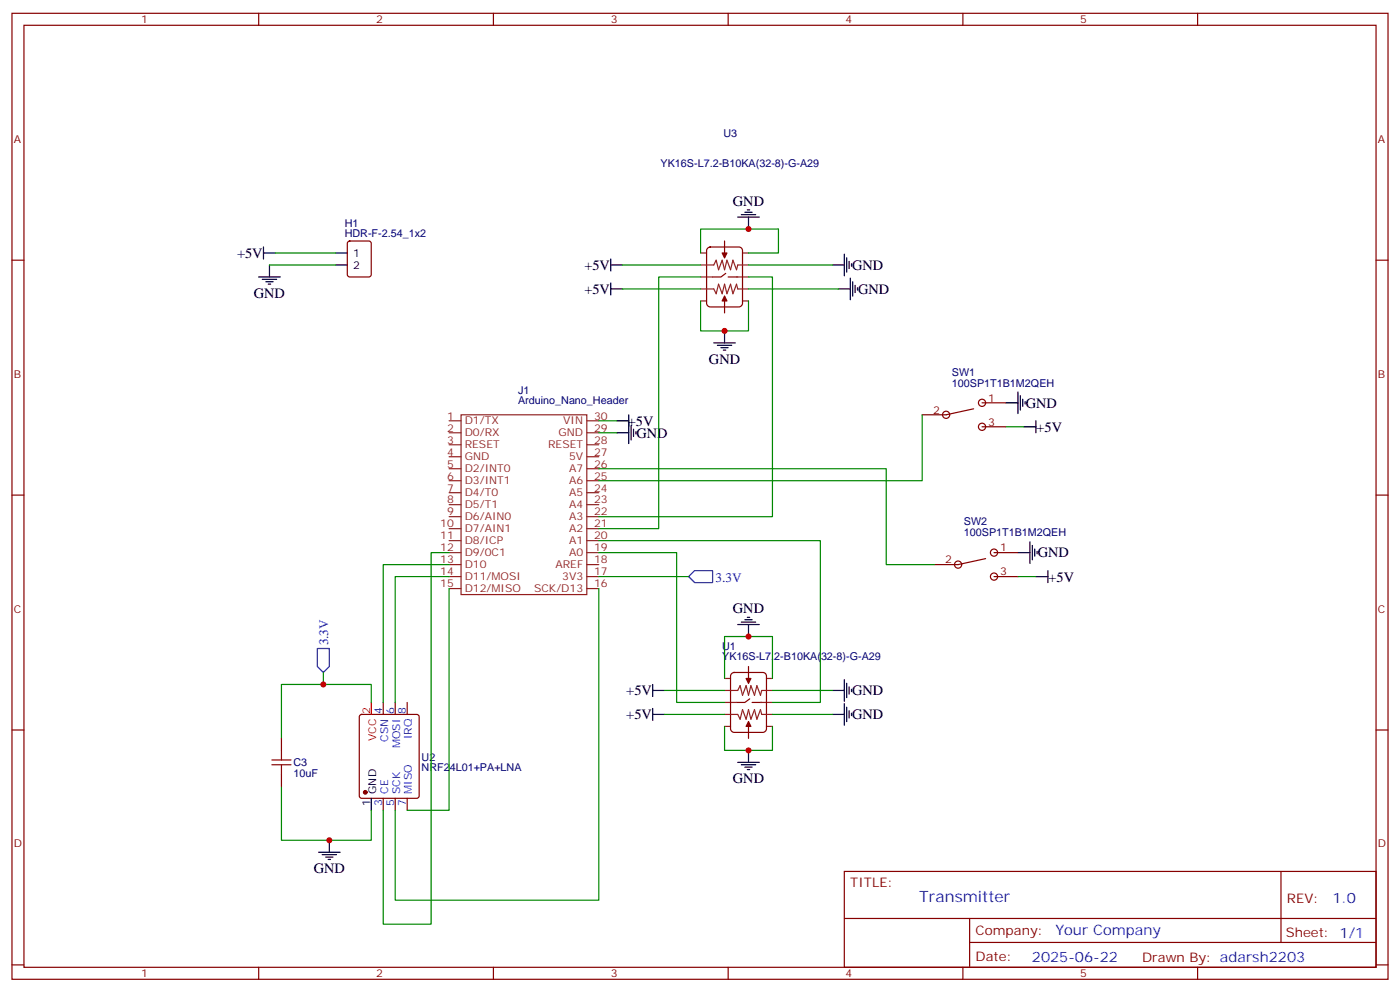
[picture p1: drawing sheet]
<svg xmlns="http://www.w3.org/2000/svg" width="412mm" height="292mm" viewBox="0 0 412 292" stroke-linecap="round" stroke-linejoin="round" font-family="sans-serif">
<g fill="none" stroke="#870000" stroke-width=".35">
<path d="M3.5 3.9h405.4v284.4h-405.4zM7.1 7.4h398.2v277.3h-398.2zM76.2 3.9v3.5M145.3 3.9v3.5M214.5 3.9v3.5M283.6 3.9v3.5M352.8 3.9v3.5M3.5 76.6h3.6M102.5 71.2l.5-.3h5.7l.6 .5 .1 9.4-.5 .7h-5.9l-.6-.4-.1-9.5zM208.4 73.1l.8-.4h8.5l.8 .4 .2 .7v15.5l-.5 .8-.5 .2h-8.5l-.9-.4-.2-.6v-15.5zM213.4 70.9v5M405.3 76.6h3.6"/>
<path d="M213.4 87.2v4.9M213.8 80.5l-1.4 1h-2.5M214.5 81.5h2.8M289.3 118.6h7M286.8 120.3l-8.1 1.8h-7.1M289.3 125.6h7M3.5 145.7h3.6M405.3 145.7h3.6M290.3 164.4l-8.1 1.8h-7M292.8 169.7h7.1M292.8 162.7h7.1M215.4 198.4l.9-.5h8.4l.9 .5 .2 .6v15.5l-.5 .9-.6 .2h-8.4l-.9-.5-.2-.6v-15.5z"/>
<path d="M220.5 196.2v4.9M3.5 214.9h3.6M82.9 217.3v3.6M106.1 210.5l.4-.2h16.3l.5 .2 .2 .5v23.3l-.3 .5-.4 .2h-16.3l-.5-.2-.2-.5v-23.3zM112.9 206.8v3.5M116.4 206.8v3.5M119.9 206.8v3.5M220.5 212.4v4.9M220.8 205.7l-1.4 1.1h-2.4M221.5 206.8h2.9M405.3 214.9h3.6M82.9 227.9v3.6"/>
<path d="M112.9 235v3.5M116.4 235v3.5M119.9 235v3.5M248.7 256.5h156.6v28.2h-156.6zM377.3 256.5v20.9M248.7 270.4h156.5M285.6 277.4h119.6M285.6 270.4v14.1M3.5 284h3.6M76.2 284.7v3.6M145.3 284.7v3.6M214.5 284.7v3.6"/>
<path d="M283.6 284.7v3.6M352.8 284.7v3.6M405.3 284h3.6"/>
<circle cx="289.3" cy="118.6" r="1.06"/>
<circle cx="278.7" cy="122.1" r="1.06"/>
<circle cx="289.3" cy="125.6" r="1.06"/>
<circle cx="282.2" cy="166.2" r="1.06"/>
<circle cx="292.8" cy="169.7" r="1.06"/>
<circle cx="292.8" cy="162.7" r="1.06"/>
</g>
<g fill="#870000" stroke="#870000" stroke-width=".35">
<path d="M220.5 212.4l.7 1.4h-1.4z"/>
<path d="M219.8 199.7h1.4l-.7 1.4z"/>
<path d="M213.4 87.2l.7 1.4h-1.4z"/>
<path d="M212.7 74.5h1.4l-.7 1.4z"/>
<circle cx="107.6" cy="233.2" r=".53"/>
</g>
<g fill="none" stroke="#000" stroke-width=".35">
<path d="M77.6 74.5h3.5M77.6 72.7v3.5M79.4 78v3.5M98.8 78h3.5M98.8 74.5h3.5M179.9 78h3.5M179.9 76.2v3.6M217.3 63.9h6.4M218.4 63.2h4.2M219.4 62.5h2.1M220.1 61.8h.7M220.5 63.9v3.5"/>
<path d="M245.2 78h3.5M248.7 74.8v6.4M249.4 75.9v4.2M250.1 76.9v2.2M250.8 77.6v.8M76.2 81.5h6.3M77.3 82.2h4.2M78.3 82.9h2.1M79 83.6h.7M179.9 83.3v3.5M179.9 85.1h3.5M213.4 97.4v3.5"/>
<path d="M246.9 85.1h3.6M250.5 81.9v6.3M251.2 82.9v4.3M251.9 84v2.1M252.6 84.7v.7M210.3 100.9h6.3M211.3 101.6h4.2M212.4 102.3h2.1M213.1 103h.7M296.3 118.6h3.6M299.9 115.4v6.3M300.6 116.5v4.2"/>
<path d="M301.3 117.5v2.1M302 118.2v.7M181.7 127.4h3.5M181.7 123.9h3.5M185.2 122.1v8.5M185.9 125.3v4.2M186.6 126.3v2.1M187.3 127v.7M301.6 125.6h3.6M305.2 123.9v3.5M303.4 159.5v6.3M299.9 162.7h3.5"/>
<path d="M304.1 160.5v4.3M304.8 161.6v2.1M305.2 169.7h3.5M305.5 162.3v.7M308.7 168v3.5M217.3 183.8h6.4M218.4 183.1h4.2M219.4 182.4h2.1M220.1 181.7h.7M220.5 183.8v3.6M192.3 203.2h3.5M192.3 201.5v3.5"/>
<path d="M192.3 208.5v3.6M192.3 210.3h3.5M245.2 203.2h3.5M245.2 210.3h3.5M248.7 200.1v6.3M248.7 207.1v6.4M249.4 201.1v4.3M249.4 208.2v4.2M250.1 202.2v2.1M250.1 209.2v2.1M250.8 202.9v.7M250.8 209.9v.7"/>
<path d="M109.4 235v3.5M217.3 224.4h6.4M218.4 225.1h4.2M219.4 225.8h2.1M220.1 226.5h.7M220.5 220.9v3.5M93.8 250.9h6.4M94.9 251.6h4.2M96 252.3h2.1M96.7 253h.7M97 247.3v3.6"/>
</g>
<path d="M109.4 206.8v3.5" fill="none" stroke="#f00" stroke-width=".35"/>
<g fill="none" stroke="#008700" stroke-width=".35">
<path d="M79.4 78h19.4M81.1 74.5h17.7M183.4 78h23M206.4 74.5v-7.1h22.9v7.1h-8.8M220.5 78h24.7M183.4 85.1h23M206.4 88.6v8.8h14.1v-8.8M206.4 81.5h-12.4v74.1h-17.6M220.5 81.5h7v70.6h-51.1M220.5 85.1h26.4M176.4 138h84.7v28.2h14.1M176.4 127.4h5.3"/>
<path d="M176.4 123.9h5.3M271.6 122.1v19.4h-95.2M296.3 125.6h5.3M176.4 159.1h65.3v47.7h-14.2M132.3 169.7h-15.9v37.1M132.3 173.2v65.3h-12.4M132.3 166.2h-19.4v40.6M132.3 162.7h-5.3v109.3h-14.1v-33.5M176.4 173.2v91.8h-60v-26.5M176.4 162.7h22.9v44.1h14.1M176.4 169.7h26.4M299.9 169.7h5.3"/>
<path d="M95.2 197.9v3.6M213.4 199.7v-12.3h14.1v12.3M109.4 206.8v-5.3h-26.5v15.8M195.8 203.2h17.6M195.8 210.3h17.6M213.4 213.8v7.1h14.1v-7.1M227.5 203.2h17.7M227.5 210.3h17.7M82.9 231.5v15.8h26.5v-8.8"/>
</g>
<path d="M204.6 168h5.3v3.5h-5.3l-1.8-1.8zM93.5 190.9h3.5v5.3l-1.8 1.7-1.7-1.7z" fill="none" stroke="#00f" stroke-width=".35"/>
<path d="M80.1 225.1h5.6M80.1 223.7h5.6M82.9 220.9v2.8M82.9 225.1v2.8" fill="none" stroke="#a10000" stroke-width=".35"/>
<g fill="none" stroke="#8c2424" stroke-width=".35">
<path d="M206.4 74.5h1.7M206.4 78h3.9l.7-1.4 .7 2.8 1-2.8 .7 2.8 .7-2.8 1.1 2.8 .7-2.8 1.1 2.8 .3-1.4h3.2M218.7 74.5h1.8M206.4 88.6h1.7M206.4 81.5h3.5M206.4 85.1h3.9l.7 1.4 .7-2.9 1 2.9 .7-2.9 .7 2.9 1.1-2.9 .7 2.9 1.1-2.9 .3 1.5h3.2M217 81.5h3.5M218.7 88.6h1.8M132.3 123.9h3.5M132.3 127.4h3.5M132.3 130.9h3.5M132.3 134.4h3.5"/>
<path d="M132.3 138h3.5M135.8 122.1h37.1v52.9h-37.1zM172.9 123.9h3.5M172.9 127.4h3.5M172.9 130.9h3.5M172.9 134.4h3.5M172.9 138h3.5M132.3 141.5h3.5M132.3 145h3.5M132.3 148.6h3.5M132.3 152.1h3.5M132.3 155.6h3.5"/>
<path d="M132.3 159.1h3.5M172.9 141.5h3.5M172.9 145h3.5M172.9 148.6h3.5M172.9 152.1h3.5M172.9 155.6h3.5M172.9 159.1h3.5M132.3 162.7h3.5M132.3 166.2h3.5M132.3 169.7h3.5M132.3 173.2h3.5M172.9 162.7h3.5"/>
<path d="M172.9 166.2h3.5M172.9 169.7h3.5M172.9 173.2h3.5M213.4 199.7h1.8M225.8 199.7h1.7M213.4 213.8h1.8M213.4 206.8h3.6M213.4 210.3h3.9l.7 1.4 .7-2.8 1.1 2.8 .7-2.8 .7 2.8 1-2.8 .8 2.8 1-2.8 .4 1.4h3.1M213.4 203.2h3.9l.7-1.4 .7 2.8 1.1-2.8 .7 2.8 .7-2.8 1 2.8 .8-2.8 1 2.8 .4-1.4h3.1M224 206.8h3.5M225.8 213.8h1.7"/>
</g>
<g fill="#c00">
<circle cx="97" cy="247.3" r=".88"/>
<circle cx="95.3" cy="201.5" r=".88"/>
<circle cx="220.5" cy="187.4" r=".88"/>
<circle cx="220.5" cy="220.9" r=".88"/>
<circle cx="213.4" cy="97.4" r=".88"/>
<circle cx="220.5" cy="67.4" r=".88"/>
</g>
<text font-size="4.6" fill="#00f" x="270.8" y="265.5">Transmitter</text>
<g font-size="4.2">
<text x="215.9" y="60.6">GND</text>
<text x="69.8" y="75.9">+5V</text>
<text x="172.1" y="79.5">+5V</text>
<text x="251" y="79.5">GND</text>
<text x="74.8" y="87.6">GND</text>
<text x="172.1" y="86.5">+5V</text>
<text x="252.8" y="86.5">GND</text>
<text x="208.8" y="107.1">GND</text>
<text x="302.2" y="120">GND</text>
<text x="184.9" y="125.3">+5V</text>
<text x="187.5" y="128.8">GND</text>
<text x="305.3" y="127.1">+5V</text>
<text x="305.7" y="164.1">GND</text>
<text x="308.9" y="171.2">+5V</text>
<text x="215.9" y="180.5">GND</text>
<text x="184.5" y="204.7">+5V</text>
<text x="251" y="204.7">GND</text>
<text x="184.5" y="211.8">+5V</text>
<text x="251" y="211.8">GND</text>
<text x="215.9" y="230.5">GND</text>
<text x="92.4" y="256.9">GND</text>
</g>
<g font-size="4.2" fill="#00f">
<text x="392.5" y="265.8">1.0</text>
<text x="310.9" y="275.3">Your Company</text>
<text x="304" y="283.1">2025-06-22</text>
</g>
<g font-size="3.9" fill="#00f">
<text x="210.8" y="171.2">3.3V</text>
<text x="96.7" y="190" transform="rotate(-90 96.7 190)">3.3V</text>
</g>
<g font-size="3.9" fill="#800">
<text x="250.5" y="261.1">TITLE:</text>
<text x="379.1" y="265.8">REV:</text>
<text x="287.4" y="275.3">Company:</text>
<text x="378.7" y="275.9">Sheet: 1/1</text>
<text x="287.4" y="283">Date:</text>
<text x="336.4" y="283.1">Drawn By: adarsh2203</text>
</g>
<g font-size="3.2" fill="#800">
<text x="41.6" y="6.9">1</text>
<text x="110.8" y="6.9">2</text>
<text x="179.9" y="6.9">3</text>
<text x="249.1" y="6.9">4</text>
<text x="318.2" y="6.9">5</text>
<text x="4.1" y="42">A</text>
<text x="405.9" y="42">A</text>
<text x="4.1" y="111.2">B</text>
<text x="405.9" y="111.2">B</text>
<text x="291" y="118.2">1</text>
<text x="274.9" y="121.7">2</text>
<text x="291" y="125.3">3</text>
<text x="278.4" y="165.8">2</text>
<text x="294.6" y="162.3">1</text>
<text x="294.6" y="169.4">3</text>
<text x="4.1" y="180.3">C</text>
<text x="405.9" y="180.3">C</text>
<text x="4.1" y="249.4">D</text>
<text x="405.9" y="249.4">D</text>
<text x="41.6" y="287.7">1</text>
<text x="110.8" y="287.7">2</text>
<text x="179.9" y="287.7">3</text>
<text x="249.1" y="287.7">4</text>
<text x="318.2" y="287.7">5</text>
</g>
<g font-size="3.2" fill="#000080">
<text x="213.1" y="40.4">U3</text>
<text x="194.6" y="49.2">YK16S-L7.2-B10KA(32-8)-G-A29</text>
<text x="101.5" y="69.9">HDR-F-2.54_1x2</text>
<text x="101.5" y="66.9">H1</text>
<text x="280.4" y="113.8">100SP1T1B1M2QEH</text>
<text x="280.4" y="110.5">SW1</text>
<text x="152.6" y="119.1">Arduino_Nano_Header</text>
<text x="152.6" y="116">J1</text>
<text x="283.9" y="154.6">SW2</text>
<text x="283.9" y="157.9">100SP1T1B1M2QEH</text>
<text x="212.7" y="191.2">U1</text>
<text x="212.7" y="194.4">YK16S-L7.2-B10KA(32-8)-G-A29</text>
<text x="86.4" y="225.6">C3</text>
<text x="124.2" y="226.9">NRF24L01+PA+LNA</text>
<text x="124.2" y="223.9">U2</text>
<text x="86.4" y="228.7">10uF</text>
</g>
<g font-size="3.2">
<text x="104.1" y="75.5">1</text>
<text x="104.1" y="79.1">2</text>
<text x="110.8" y="233.7" transform="rotate(-90 110.8 233.7)">GND</text>
<text x="109" y="237.2" transform="rotate(-90 109 237.2)">1</text>
</g>
<g font-size="3.2" fill="#8d2323">
<text x="131.7" y="123.5">1</text>
<text x="136.9" y="124.9">D1/TX</text>
<text x="165.9" y="124.9">VIN</text>
<text x="175" y="123.5">30</text>
<text x="131.7" y="127">2</text>
<text x="131.7" y="130.6">3</text>
<text x="136.9" y="128.4">D0/RX</text>
<text x="136.9" y="132">RESET</text>
<text x="161.5" y="132">RESET</text>
<text x="164.5" y="128.4">GND</text>
<text x="175" y="130.6">28</text>
<text x="175" y="127">29</text>
<text x="131.7" y="134.1">4</text>
<text x="131.7" y="137.6">5</text>
<text x="136.9" y="135.5">GND</text>
<text x="167.6" y="135.5">5V</text>
<text x="175" y="137.6">26</text>
<text x="175" y="134.1">27</text>
<text x="131.7" y="141.1">6</text>
<text x="136.9" y="139">D2/INT0</text>
<text x="136.9" y="142.6">D3/INT1</text>
<text x="167.6" y="142.6">A6</text>
<text x="167.6" y="139">A7</text>
<text x="175" y="141.1">25</text>
<text x="131.7" y="144.7">7</text>
<text x="131.7" y="148.2">8</text>
<text x="136.9" y="146.1">D4/T0</text>
<text x="136.9" y="149.6">D5/T1</text>
<text x="167.6" y="149.6">A4</text>
<text x="167.6" y="146.1">A5</text>
<text x="175" y="148.2">23</text>
<text x="175" y="144.7">24</text>
<text x="129.7" y="155.3">10</text>
<text x="131.7" y="151.7">9</text>
<text x="136.9" y="153.1">D6/AIN0</text>
<text x="167.6" y="153.1">A3</text>
<text x="175" y="155.3">21</text>
<text x="175" y="151.7">22</text>
<text x="129.7" y="158.8">11</text>
<text x="136.9" y="156.7">D7/AIN1</text>
<text x="136.9" y="160.2">D8/ICP</text>
<text x="167.6" y="160.2">A1</text>
<text x="167.6" y="156.7">A2</text>
<text x="175" y="158.8">20</text>
<text x="129.7" y="162.3">12</text>
<text x="129.7" y="165.8">13</text>
<text x="136.9" y="163.7">D9/0C1</text>
<text x="136.9" y="167.3">D10</text>
<text x="163.6" y="167.3">AREF</text>
<text x="167.6" y="163.7">A0</text>
<text x="175" y="165.8">18</text>
<text x="175" y="162.3">19</text>
<text x="129.7" y="169.4">14</text>
<text x="129.7" y="172.9">15</text>
<text x="136.9" y="170.8">D11/MOSI</text>
<text x="165.6" y="170.8">3V3</text>
<text x="175" y="172.9">16</text>
<text x="175" y="169.4">17</text>
<text x="136.9" y="174.3">D12/MISO</text>
<text x="157.3" y="174.3">SCK/D13</text>
</g>
<g font-size="3.2" fill="#f00">
<text x="109" y="210.1" transform="rotate(-90 109 210.1)">2</text>
<text x="110.8" y="218.2" transform="rotate(-90 110.8 218.2)">VCC</text>
</g>
<g font-size="3.2" fill="#00f">
<text x="112.5" y="210.1" transform="rotate(-90 112.5 210.1)">4</text>
<text x="116.1" y="210.1" transform="rotate(-90 116.1 210.1)">6</text>
<text x="119.6" y="210.1" transform="rotate(-90 119.6 210.1)">8</text>
<text x="114.3" y="218.4" transform="rotate(-90 114.3 218.4)">CSN</text>
<text x="117.8" y="220.3" transform="rotate(-90 117.8 220.3)">MOSI</text>
<text x="121.4" y="217.6" transform="rotate(-90 121.4 217.6)">IRQ</text>
<text x="114.3" y="233.7" transform="rotate(-90 114.3 233.7)">CE</text>
<text x="117.8" y="233.7" transform="rotate(-90 117.8 233.7)">SCK</text>
<text x="121.4" y="233.7" transform="rotate(-90 121.4 233.7)">MISO</text>
<text x="112.5" y="237.2" transform="rotate(-90 112.5 237.2)">3</text>
<text x="116.1" y="237.2" transform="rotate(-90 116.1 237.2)">5</text>
<text x="119.6" y="237.2" transform="rotate(-90 119.6 237.2)">7</text>
</g>
</svg>
